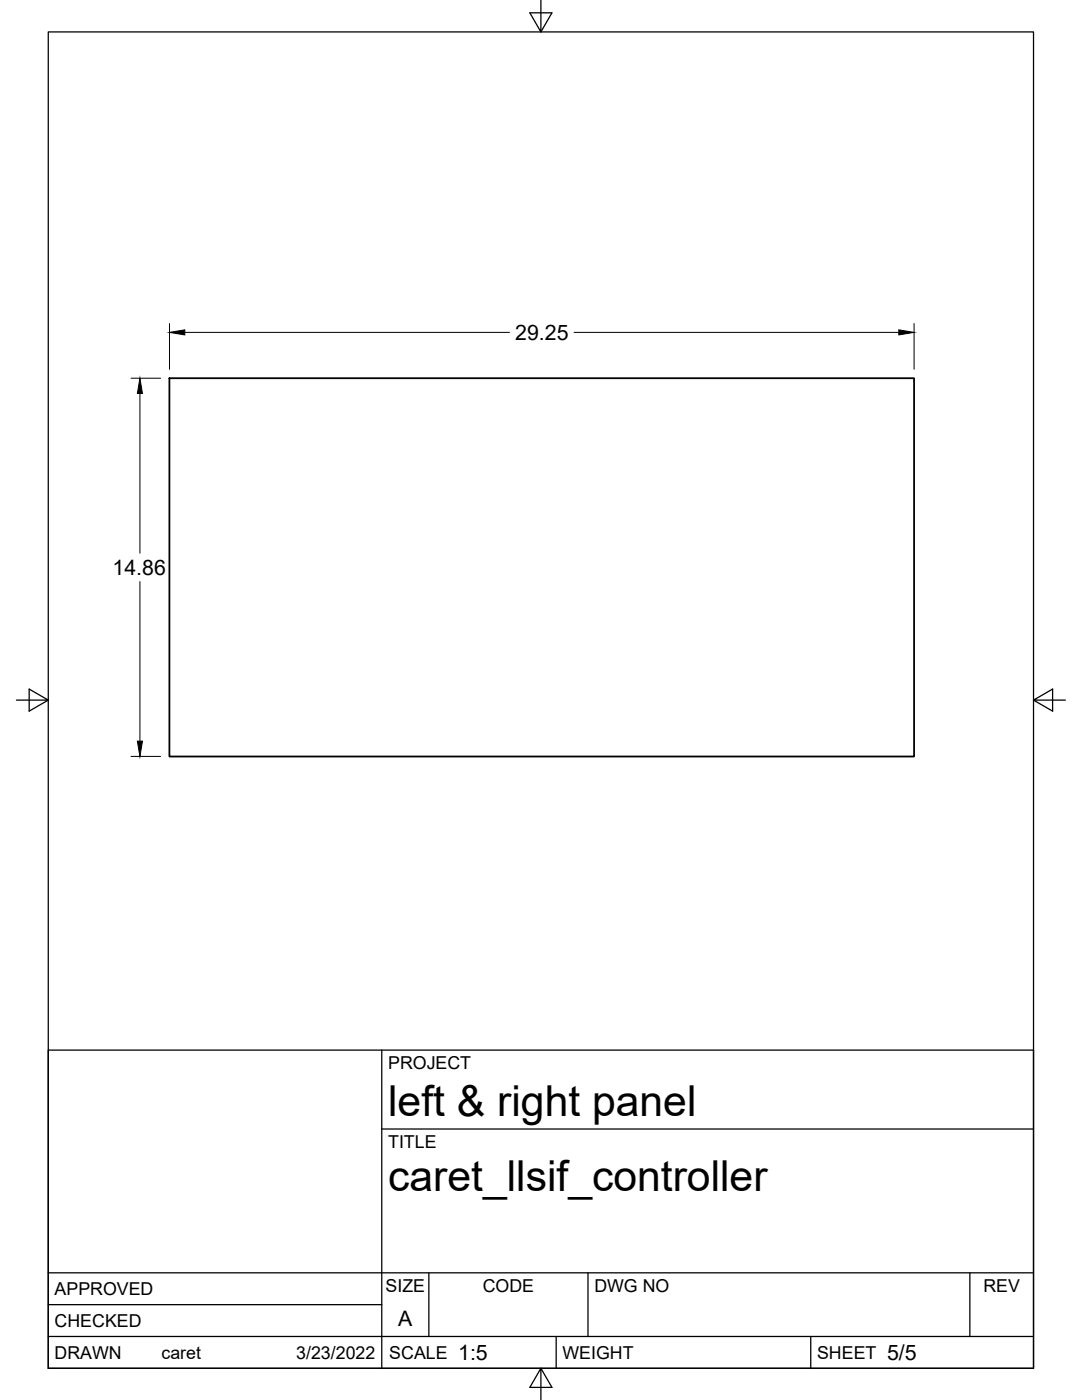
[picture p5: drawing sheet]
<svg xmlns="http://www.w3.org/2000/svg" width="216mm" height="279mm" viewBox="0 0 216 279" stroke-linecap="round" stroke-linejoin="round" font-family="sans-serif">
<!-- layer: Visible -->
<path d="M33.8 75.5h148.6v75.5h-148.6z" fill="none" stroke="#000" stroke-width=".36"/>
<!-- layer: Border -->
<path d="M9.6 6.4h196.6v266.7h-196.6zM107.9 0v6.4l-2.2-3.8h4.4l-2.2 3.8M3.3 139.7h6.3l-3.8-2.2v4.4l3.8-2.2M206.2 139.7l3.8 2.2v-4.4l-3.8 2.2h6.4M107.9 273.1l2.2 3.8h-4.4l2.2-3.8v6.3" fill="none" stroke="#000" stroke-width=".25"/>
<!-- layer: Titleblock -->
<path d="M9.6 209.6h196.6v63.5h-196.6zM76.2 209.6v63.5M76.2 225.3h130M9.6 254h196.6M85.6 254v12.7M117.3 254v12.7M193.5 254v12.7M9.6 266.7h196.6M9.6 260.4h66.6M111 266.7v6.4M161.8 266.7v6.4" fill="none" stroke="#000" stroke-width=".25"/>
<!-- layer: Dimensions -->
<path d="M26.1 75.5h5.9M27.9 78.5v31.9M33.8 64.6v9.1M36.9 66.3h64.8M114.6 66.3h64.7M182.4 64.6v9.1M27.9 116.1v31.8M26.1 151h5.9" fill="none" stroke="#000" stroke-width=".2"/>
<path d="M27.9 75.5l.5 3h-1zM33.8 66.3l3.1-.5v1zM179.3 65.8l3.1 .5-3.1 .5zM27.4 147.9h1l-.5 3.1z" fill="#000" stroke="#000" stroke-width=".2"/>
<g font-size="8.5">
<text x="77.4" y="222.8">left &amp; right panel</text>
<text x="77.4" y="237.8">caret_llsif_controller</text>
</g>
<g font-size="4.3">
<text x="102.8" y="67.8">29.25</text>
<text x="22.5" y="114.7">14.86</text>
<text x="79.5" y="264.5">A</text>
<text x="91.4" y="271.4">1:5</text>
<text x="177" y="271.4">5/5</text>
</g>
<g font-size="3.5">
<text x="77.4" y="213.4">PROJECT</text>
<text x="77.4" y="229.1">TITLE</text>
<text x="76.9" y="257.8">SIZE</text>
<text x="96.3" y="257.8">CODE</text>
<text x="118.6" y="257.8">DWG NO</text>
<text x="196.2" y="257.8">REV</text>
<text x="10.9" y="258.5">APPROVED</text>
<text x="10.9" y="264.8">CHECKED</text>
<text x="10.9" y="271.2">DRAWN</text>
<text x="32.2" y="271.2">caret</text>
<text x="59.1" y="271.2">3/23/2022</text>
<text x="77.7" y="271.2">SCALE</text>
<text x="112.2" y="271.2">WEIGHT</text>
<text x="163" y="271.2">SHEET</text>
</g>
</svg>
